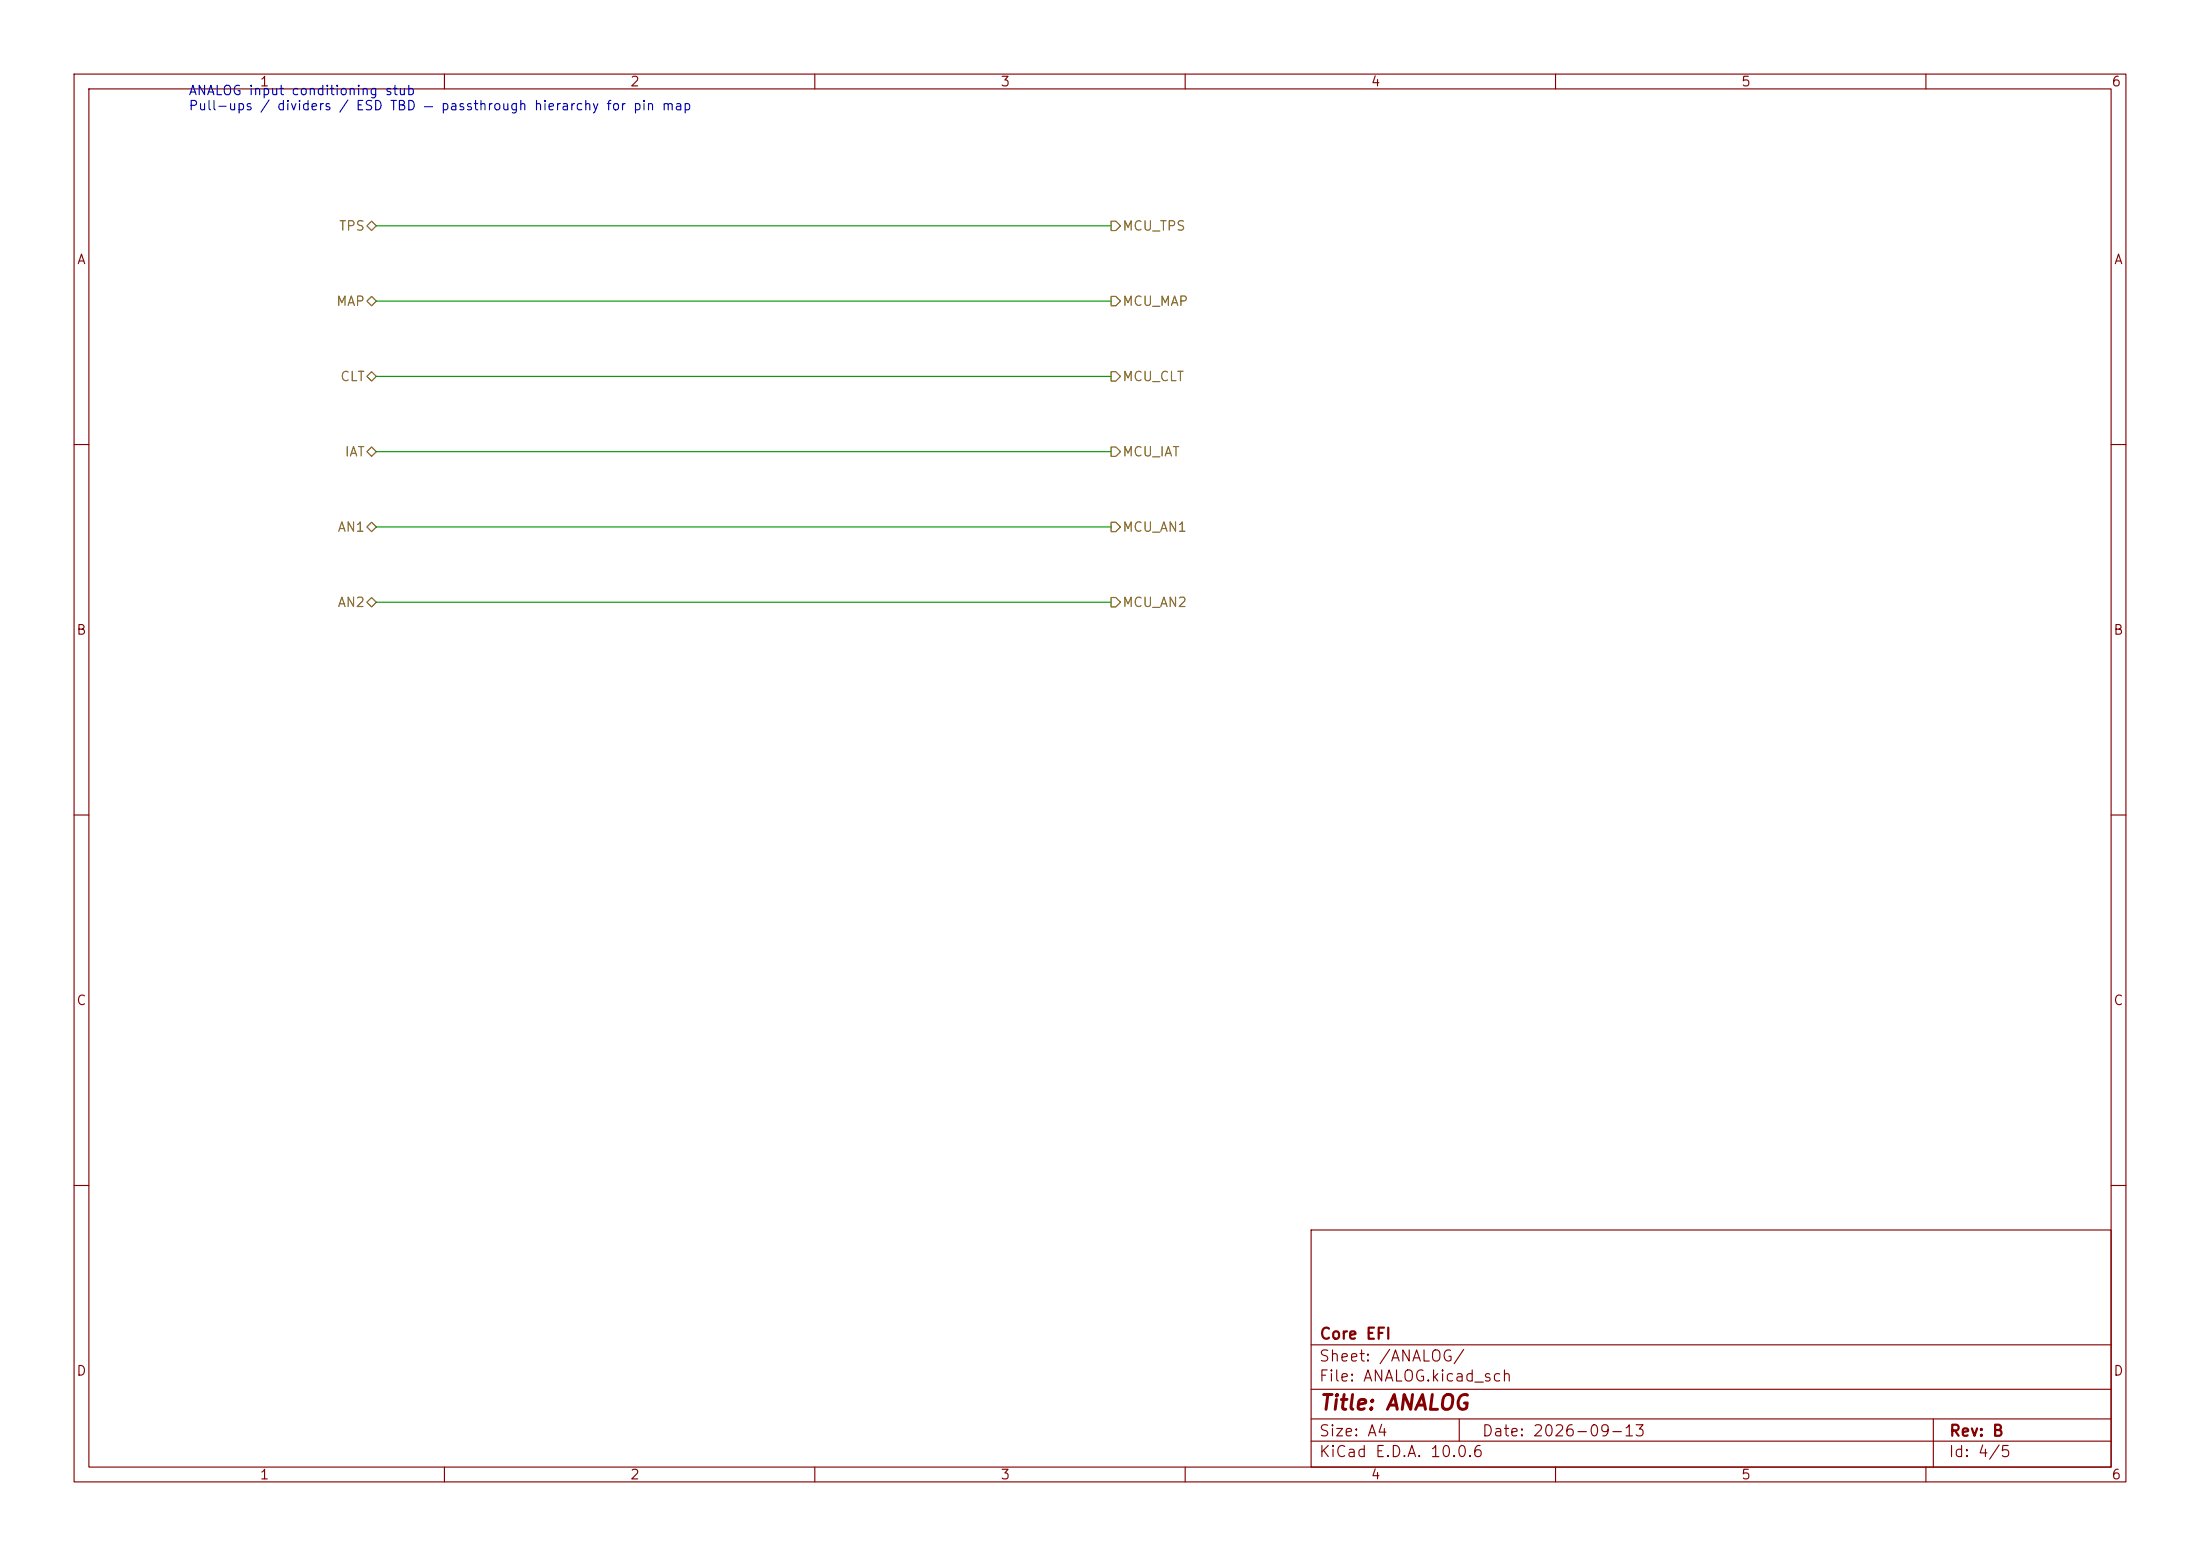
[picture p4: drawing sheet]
(kicad_sch
 (version 20231120)
 (generator "eeschema")
 (generator_version "8.0")
 (paper "A4")
 (title_block
  (title "ANALOG")
  (date "2026-09-13")
  (rev "B")
  (company "Core EFI"))
 (lib_symbols)
 (hierarchical_label "TPS"
  (shape bidirectional)
  (at 50.8 30.48 180)
  (effects (font (size 1.27 1.27)) (justify right)))
 (hierarchical_label "MCU_TPS"
  (shape output)
  (at 150 30.48 0)
  (effects (font (size 1.27 1.27)) (justify left)))
 (hierarchical_label "MAP"
  (shape bidirectional)
  (at 50.8 40.64 180)
  (effects (font (size 1.27 1.27)) (justify right)))
 (hierarchical_label "MCU_MAP"
  (shape output)
  (at 150 40.64 0)
  (effects (font (size 1.27 1.27)) (justify left)))
 (hierarchical_label "CLT"
  (shape bidirectional)
  (at 50.8 50.8 180)
  (effects (font (size 1.27 1.27)) (justify right)))
 (hierarchical_label "MCU_CLT"
  (shape output)
  (at 150 50.8 0)
  (effects (font (size 1.27 1.27)) (justify left)))
 (hierarchical_label "IAT"
  (shape bidirectional)
  (at 50.8 60.959999999999994 180)
  (effects (font (size 1.27 1.27)) (justify right)))
 (hierarchical_label "MCU_IAT"
  (shape output)
  (at 150 60.959999999999994 0)
  (effects (font (size 1.27 1.27)) (justify left)))
 (hierarchical_label "AN1"
  (shape bidirectional)
  (at 50.8 71.11999999999999 180)
  (effects (font (size 1.27 1.27)) (justify right)))
 (hierarchical_label "MCU_AN1"
  (shape output)
  (at 150 71.11999999999999 0)
  (effects (font (size 1.27 1.27)) (justify left)))
 (hierarchical_label "AN2"
  (shape bidirectional)
  (at 50.8 81.27999999999999 180)
  (effects (font (size 1.27 1.27)) (justify right)))
 (hierarchical_label "MCU_AN2"
  (shape output)
  (at 150 81.27999999999999 0)
  (effects (font (size 1.27 1.27)) (justify left)))
 (wire
  (pts (xy 50.8 30.48) (xy 150 30.48))
  (stroke (width 0) (type default)))
 (wire
  (pts (xy 50.8 40.64) (xy 150 40.64))
  (stroke (width 0) (type default)))
 (wire
  (pts (xy 50.8 50.8) (xy 150 50.8))
  (stroke (width 0) (type default)))
 (wire
  (pts (xy 50.8 60.959999999999994) (xy 150 60.959999999999994))
  (stroke (width 0) (type default)))
 (wire
  (pts (xy 50.8 71.11999999999999) (xy 150 71.11999999999999))
  (stroke (width 0) (type default)))
 (wire
  (pts (xy 50.8 81.27999999999999) (xy 150 81.27999999999999))
  (stroke (width 0) (type default)))
 (text "ANALOG input conditioning stub\nPull-ups / dividers / ESD TBD — passthrough hierarchy for pin map"
  (at 25.4 15.24 0)
  (effects (font (size 1.27 1.27)) (justify left bottom)))
 (sheet_instances
  (path ""
   (page "4"))))
